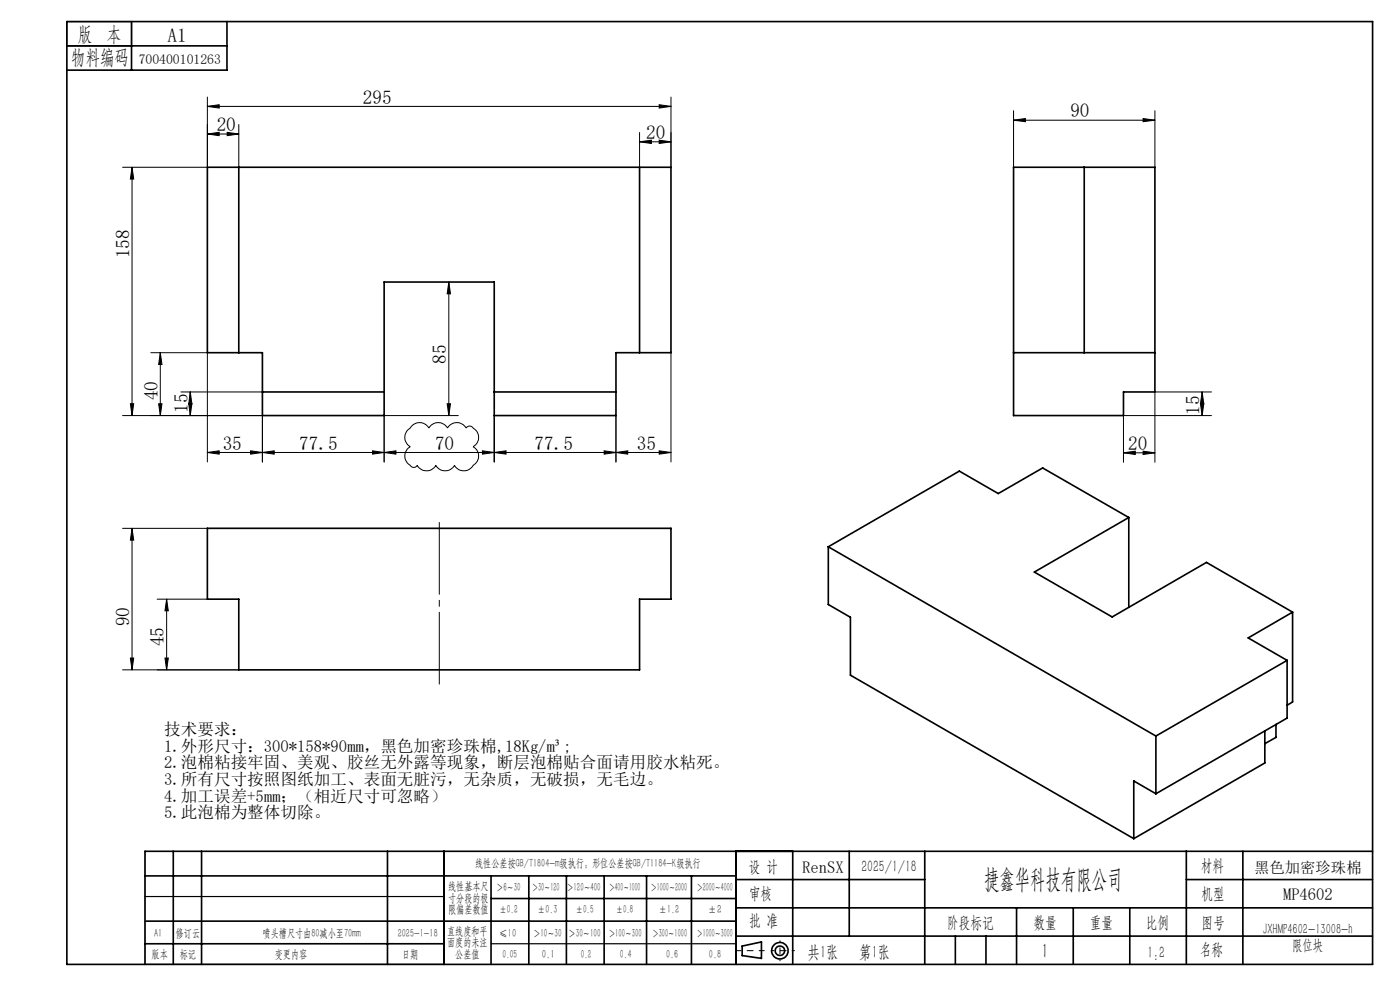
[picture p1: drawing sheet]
<svg xmlns="http://www.w3.org/2000/svg" width="297mm" height="210mm" viewBox="0 0 297 210" stroke-linecap="round" stroke-linejoin="round" font-family="sans-serif">
<g fill="none" stroke="#000" stroke-width=".21">
<path d="M28 35.5l.4 2.5h-.7zM28 35.5v52.7M44 22.6l2.5-.4v.7zM44 20.6v14.9h-18M44 22.6h98.3M44 28.4l2.5-.3v.7zM44 28.4h6.7M48.2 28.1l2.5 .3-2.5 .4zM50.7 26.4v9.1M135.7 30.1l2.5-.4v.7zM135.7 28.1v7.4M135.7 30.1h6.6"/>
<path d="M139.8 29.7l2.5 .4-2.5 .3zM139.8 22.2l2.5 .4-2.5 .3zM142.3 20.6v14.9M215 25.5l2.5-.4v.7zM215 23.5v12M215 25.5h30M242.5 25.1l2.5 .4-2.5 .3zM245 23.5v12M95.2 59.8l.4 2.5h-.7zM95.2 59.8v28.4M32 74.8h12v23.2M34 74.8l.4 2.5h-.7z"/>
<path d="M34 74.8v13.4M142.3 74.8v23.2M26 88.2h29.7v9.8M27.7 85.6h.7l-.4 2.6zM33.7 85.6h.7l-.4 2.6zM38.4 83.1h17.3M40 85.6h.7l-.3 2.6zM40.4 83.1l.3 2.5h-.7zM40.4 83.1v5.1M44 96l2.5-.4v.7zM44 96h98.3M53.2 95.6l2.5 .4-2.5 .3z"/>
<path d="M55.7 96l2.5-.4v.7zM79 95.6l2.5 .4-2.5 .3zM81.5 96l2.5-.4v.7zM86.4 91.4l.5-.5a2.37 2.37 0 0 1 4.1-.1 2.26 2.26 0 0 1 3.9 0 2.26 2.26 0 0 1 4 0 .95 .95 0 0 1 1.6 .1 2.23 2.23 0 0 1-.1 3.8 2.26 2.26 0 0 1 0 4 2.26 2.26 0 0 1-4 0 2.26 2.26 0 0 1-3.9 0 2.26 2.26 0 0 1-4 0 .93 .93 0 0 1-.8 .5 .93 .93 0 0 1-.8-.6 2.26 2.26 0 0 1 .1-3.9 2.24 2.24 0 0 1-.6-3.3zM94.9 85.6h.7l-.4 2.6zM97.2 88.2h-15.7v9.8M102.3 95.6l2.5 .4-2.5 .3zM104.8 96l2.6-.4v.7zM104.8 88.2v9.8M128.2 95.6l2.5 .4-2.5 .3zM130.7 96l2.5-.4v.7zM130.7 88.2v9.8"/>
<path d="M139.8 95.6l2.5 .4-2.5 .3zM238.3 96.1l2.5-.4v.7zM238.3 96.1h6.7M242.5 95.7l2.5 .4-2.5 .3zM254.7 85.6h.7l-.4 2.6zM255 83.1v5.1M255 83.1l.4 2.5h-.7zM257 83.1h-12v15M257 88.2h-18.7v9.9M26 112.1h18M28 112.1l.4 2.5h-.7zM28 112.1v30"/>
<path d="M27.7 139.6h.7l-.4 2.5zM33.3 127.1h10.7M35 139.6h.7l-.4 2.5zM35.3 127.1v15M35.3 127.1l.4 2.5h-.7zM26 142.1h24.7"/>
</g>
<g fill="none" stroke="#000" stroke-width=".35">
<path d="M14.2 4.6h277v200h-277zM14.2 9.7h34M27.9 4.6v10.3M48.2 4.6v10.3h-34M44 35.5h98.3v39.3h-11.6v13.4h-25.9v-28.4h-23.3v28.4h-25.8v-13.4h-11.7zM50.7 35.5v39.3M135.7 35.5v39.3M215 35.5h30v47.6h-6.7v5.1h-23.3zM230 35.5v39.3M215 74.8h30M55.7 83.1h25.8M104.8 83.1h25.9"/>
<path d="M44 112.1h98.3v15h-6.6v15h-85v-15h-6.7zM175.7 116v12.2l4.7 2.7v12.3l60.1 34.7M175.7 116l69.5 40.1M239.5 109.8l-20.1 11.5 16.5 9.6 20-11.6 18.3 10.5M239.5 109.8l-18.3-10.5-9.4 5.4-8.3-4.8-27.8 16.1M239.5 109.8v19M274.2 129.8l-9.4 5.5 8.2 4.8M274.2 129.8v19.1l-1.2 .7M245.2 156.1v12.3M268.3 155v6.8l-27.8 16.1M270.7 153.7v2.7l-2.4 1.4M273 140.1l-27.8 16"/>
<path d="M273 140.1v12.2l-27.8 16.1M245.2 168.4l-4.7-2.7v12.2M30.8 195.4h125.4M30.8 185.8h125.4M36.8 180.6v24M42.8 180.6v24M82.2 180.6v24M94.2 180.6v24M104.2 185.8v18.8M104.2 190.6h52M112.2 185.8v18.8M120.2 185.8v18.8"/>
<path d="M128.2 185.8v18.8M137.2 185.8v18.8M146.7 185.8v18.8M156.2 180.6v24M156.2 186.6h40M156.2 198.6h135M156.2 192.6h135M168.2 180.6v24M180.2 180.6v18M196.2 180.6v24M202.7 198.6v6M209.2 198.6v6"/>
<path d="M215.7 192.6v12M227.7 192.6v12M239.7 192.6v12M251.7 186.6h39.5M251.7 180.6v24M263.7 180.6v24M291.2 180.6h-260.4v24M30.8 200.2h63.4M157.4 200.7l4.1-.9v3.5l-4.1-.6z"/>
<circle cx="165.5" cy="201.7" r="1.74"/>
<circle cx="165.5" cy="201.7" r="1"/>
</g>
<path d="M93.2 110.1v35.8" fill="none" stroke="#000" stroke-width=".21" stroke-dasharray="15.2 1.3 1.3 1.3" stroke-dashoffset="-.8"/>
<path d="M162.1 201.7h-6" fill="none" stroke="#000" stroke-width=".21" stroke-dasharray="15.2 1.3 1.3 1.3" stroke-dashoffset="14.1"/>
<path d="M168.5 201.7h-4.8" fill="none" stroke="#000" stroke-width=".21" stroke-dasharray="15.2 1.3 1.3 1.3" stroke-dashoffset="14.7"/>
<path d="M165.5 199.6v4.2" fill="none" stroke="#000" stroke-width=".21" stroke-dasharray="15.2 1.3 1.3 1.3" stroke-dashoffset="15"/>
<path d="M14.2 4.6h13.7v5.1h-13.7zM30.8 190.2h63.4M30.8 204.6h63.4M104.2 200.2h52" fill="none" stroke="#000" stroke-width=".25"/>
<g fill="#000">
<path d="M44 22.6l2.5-.4v.7zM139.8 22.2l2.5 .4-2.5 .3z"/>
<path d="M48.2 28.1l2.5 .3-2.5 .4zM44 28.4l2.5-.3v.7zM139.8 29.7l2.5 .4-2.5 .3zM135.7 30.1l2.5-.4v.7zM79 95.6l2.5 .4-2.5 .3zM55.7 96l2.5-.4v.7zM53.2 95.6l2.5 .4-2.5 .3zM44 96l2.5-.4v.7zM242.5 95.7l2.5 .4-2.5 .3zM238.3 96.1l2.5-.4v.7z"/>
<path d="M242.5 25.1l2.5 .4-2.5 .3zM215 25.5l2.5-.4v.7z"/>
<path d="M40.4 83.1l.3 2.5h-.7zM40 85.6h.7l-.3 2.6zM34 74.8l.4 2.5h-.7zM33.7 85.6h.7l-.4 2.6zM28 112.1l.4 2.5h-.7zM27.7 139.6h.7l-.4 2.5zM255 83.1l.4 2.5h-.7zM254.7 85.6h.7l-.4 2.6z"/>
<path d="M81.5 96l2.5-.4v.7zM102.3 95.6l2.5 .4-2.5 .3zM104.8 96l2.6-.4v.7zM128.2 95.6l2.5 .4-2.5 .3z"/>
<path d="M94.9 85.6h.7l-.4 2.6zM95.2 59.8l.4 2.5h-.7zM27.7 85.6h.7l-.4 2.6zM28 35.5l.4 2.5h-.7zM35 139.6h.7l-.4 2.5zM35.3 127.1l.4 2.5h-.7z"/>
<path d="M130.7 96l2.5-.4v.7zM139.8 95.6l2.5 .4-2.5 .3z"/>
</g>
<text font-size="5.6" x="208.8" y="188.3">捷鑫华科技有限公司</text>
<g font-size="4.4">
<text x="16.5" y="8.6">版 本</text>
<text x="15.1" y="13.7">物料编码</text>
<text x="221" y="203.2">1</text>
</g>
<g font-size="4.1">
<text x="35.6" y="8.9">A1</text>
<text x="77" y="22">295</text>
<text x="46" y="27.8">20</text>
<text x="137.1" y="29.5">20</text>
<text x="227.1" y="24.9">90</text>
<text x="27.5" y="54.8" transform="rotate(-90 27.5 54.8)">158</text>
<text x="94.7" y="77.2" transform="rotate(-90 94.7 77.2)">85</text>
<text x="33.5" y="84.9" transform="rotate(-90 33.5 84.9)">40</text>
<text x="39.8" y="87.5" transform="rotate(-90 39.8 87.5)">15</text>
<text x="254.5" y="88" transform="rotate(-90 254.5 88)">15</text>
<text x="47.2" y="95.4">35</text>
<text x="63.5" y="95.4">77.5</text>
<text x="92.3" y="95.4">70</text>
<text x="113.4" y="95.4">77.5</text>
<text x="135.1" y="95.4">35</text>
<text x="239.4" y="95.5">20</text>
<text x="27.5" y="132.8" transform="rotate(-90 27.5 132.8)">90</text>
<text x="34.8" y="137.1" transform="rotate(-90 34.8 137.1)">45</text>
</g>
<g font-size="3.8">
<text x="171.3" y="203.2">共1张</text>
<text x="182.3" y="203.2">第1张</text>
</g>
<g font-size="3.5">
<text x="34.8" y="155.9">技术要求：</text>
<text x="34.8" y="159.5">1.外形尺寸：300*158*90mm，黑色加密珍珠棉,18Kg/m³;</text>
<text x="34.8" y="163">2.泡棉粘接牢固、美观、胶丝无外露等现象，断层泡棉贴合面请用胶水粘死。</text>
<text x="34.8" y="166.5">3.所有尺寸按照图纸加工、表面无脏污，无杂质，无破损，无毛边。</text>
<text x="34.8" y="170">4.加工误差+5mm；（相近尺寸可忽略）</text>
<text x="34.8" y="173.6">5.此泡棉为整体切除。</text>
<text x="158.9" y="184.9">设 计</text>
<text x="170.2" y="185.1">RenSX</text>
<text x="182.7" y="184.9">2025/1/18</text>
<text x="254.7" y="184.7">材料</text>
<text x="158.9" y="190.8">审核</text>
<text x="254.9" y="190.7">机型</text>
<text x="272.2" y="191">MP4602</text>
<text x="158.9" y="196.5">批 准</text>
<text x="200.9" y="196.9">阶段标记</text>
<text x="219.3" y="196.9">数量</text>
<text x="231.2" y="196.9">重量</text>
<text x="243.1" y="196.9">比例</text>
<text x="254.9" y="196.9">图号</text>
<text x="243.4" y="203.2">1:2</text>
<text x="254.5" y="202.5">名称</text>
</g>
<text font-size="3.3" x="266.1" y="185.2">黑色加密珍珠棉</text>
<g font-size="3.1">
<text x="267.9" y="198.1">JXHMP4602-13008-h</text>
<text x="274.1" y="201.6">限位块</text>
</g>
<text font-size="2.9" x="29.4" y="13.6">700400101263</text>
<g font-size="2.5">
<text x="100.8" y="184">线性公差按GB/T1804-m级执行；形位公差按GB/T1184-K级执行</text>
<text x="95.1" y="188.8">线性基本尺</text>
<text x="95.1" y="191.3">寸分段的极</text>
<text x="105.3" y="189.1">＞6～30</text>
<text x="112.9" y="189.1">＞30～120</text>
<text x="120.2" y="188.9">＞120～400</text>
<text x="129.2" y="188.9">＞400～1000</text>
<text x="138.1" y="189.1">＞1000～2000</text>
<text x="147.8" y="189.1">＞2000～4000</text>
<text x="95.1" y="193.8">限偏差数值</text>
<text x="105.9" y="193.8">±0.2</text>
<text x="114.1" y="193.8">±0.3</text>
<text x="122.2" y="193.8">±0.5</text>
<text x="130.7" y="193.8">±0.8</text>
<text x="139.8" y="193.8">±1.2</text>
<text x="150.2" y="193.8">±2</text>
<text x="32.2" y="203.2">版本</text>
<text x="32.7" y="198.8">A1</text>
<text x="37.3" y="198.8">修订云</text>
<text x="38.1" y="203.2">标记</text>
<text x="55.7" y="198.8">喷头槽尺寸由80减小至70mm</text>
<text x="58.3" y="203.2">变更内容</text>
<text x="84.4" y="198.8">2025-1-18</text>
<text x="85.3" y="203.2">日期</text>
<text x="94.8" y="198.3">直线度和平</text>
<text x="94.8" y="200.7">面度的未注</text>
<text x="96.6" y="203.2">公差值</text>
<text x="105.9" y="198.7">≤10</text>
<text x="106.6" y="203.2">0.05</text>
<text x="113.2" y="198.7">＞10～30</text>
<text x="115" y="203.2">0.1</text>
<text x="120.6" y="198.7">＞30～100</text>
<text x="123.2" y="203.2">0.2</text>
<text x="129.1" y="198.7">＞100～300</text>
<text x="131.5" y="203.2">0.4</text>
<text x="138.4" y="198.7">＞300～1000</text>
<text x="141.3" y="203.2">0.6</text>
<text x="147.8" y="198.7">＞1000～3000</text>
<text x="150.4" y="203.2">0.8</text>
</g>
</svg>
